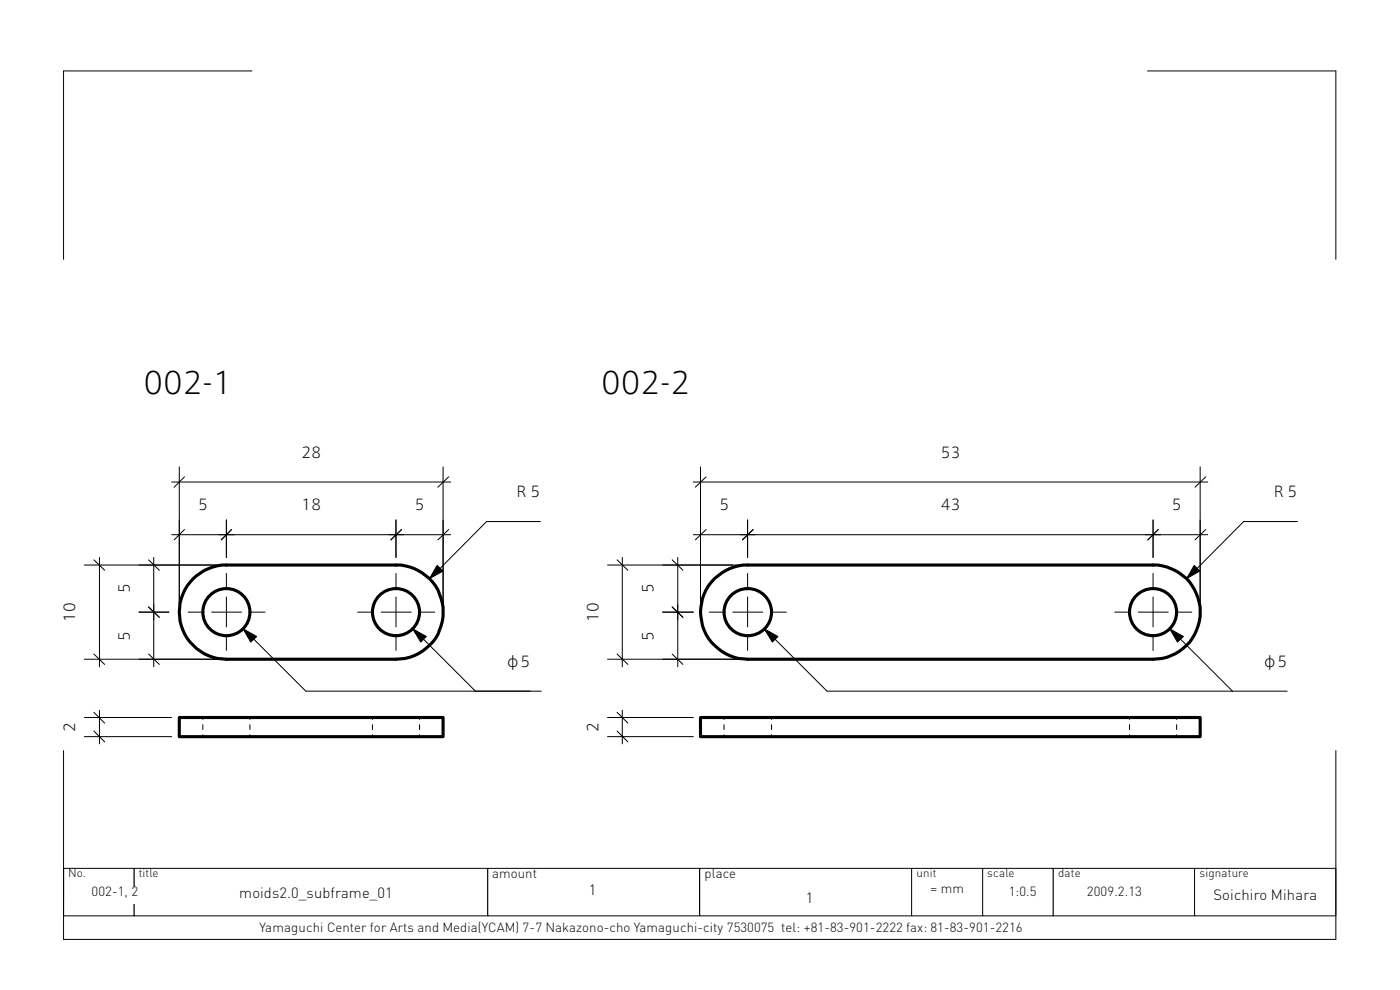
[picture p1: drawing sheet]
<svg xmlns="http://www.w3.org/2000/svg" width="297mm" height="210mm" viewBox="0 0 297 210" stroke-linecap="round" stroke-linejoin="round" font-family="sans-serif">
<path d="M13.5 184.2h15v10.1h-15z" fill="none" stroke="#000" stroke-width=".21"/>
<path d="M28.5 184.2h75v10.1h-75z" fill="#fff"/>
<path d="M28.5 184.2h75v10.1h-75z" fill="none" stroke="#000" stroke-width=".21"/>
<path d="M103.5 184.2h44.9v10.1h-44.9z" fill="#fff"/>
<path d="M103.5 184.2h44.9v10.1h-44.9z" fill="none" stroke="#000" stroke-width=".21"/>
<path d="M148.4 184.2h45v10.1h-45z" fill="#fff"/>
<path d="M148.4 184.2h45v10.1h-45z" fill="none" stroke="#000" stroke-width=".21"/>
<path d="M193.4 184.2h15.1v10.1h-15.1z" fill="#fff"/>
<path d="M193.4 184.2h15.1v10.1h-15.1z" fill="none" stroke="#000" stroke-width=".21"/>
<path d="M208.5 184.2h15v10.1h-15z" fill="#fff"/>
<path d="M208.5 184.2h15v10.1h-15z" fill="none" stroke="#000" stroke-width=".21"/>
<path d="M223.5 184.2h29.9v10.1h-29.9z" fill="#fff"/>
<path d="M223.5 184.2h29.9v10.1h-29.9z" fill="none" stroke="#000" stroke-width=".21"/>
<path d="M253.4 184.2h30v10.1h-30z" fill="#fff"/>
<path d="M53.4 15h-39.9v40M243.4 15h40v40M13.5 159.2v40.1h269.9v-40.1M253.4 184.2h30v10.1h-30z" fill="none" stroke="#000" stroke-width=".21"/>
<g fill="#fff">
<path d="M214 188.3h5.9v3.5h-5.9z"/>
<path d="M230.6 188.3h11.6v3.5h-11.6z"/>
<path d="M19.4 188.3h9.9v3.5h-9.9z"/>
<path d="M257.4 188.5h22v4h-22z"/>
<path d="M124.9 187.5h1.7v4h-1.7z"/>
<path d="M50.7 188.2h32.6v4h-32.6z"/>
<path d="M171 189.2h1.6v4h-1.6z"/>
<path d="M30.4 78h18.9v12.7h-18.9z"/>
<path d="M127.5 78h18.9v12.7h-18.9z"/>
</g>
<path d="M41 122.7a10.1 10.1 0 0 1 7-2.8h36a10 10 0 0 1 10 10 10 10 0 0 1-10 9.9h-36a10 10 0 0 1-9.2-6.2 10 10 0 0 1 2.2-10.9zM151.6 122.7a10.1 10.1 0 0 1 7-2.8h86a10 10 0 0 1 10 10 10 10 0 0 1-10 9.9h-86a10 10 0 0 1-9.2-6.2 10 10 0 0 1 2.2-10.9zM38 152.2h56v4.1h-56zM148.6 152.2h106v4.1h-106z" fill="none" stroke="#000" stroke-width=".66"/>
<g fill="none" stroke="#000" stroke-width=".66" stroke-linecap="butt">
<circle cx="48" cy="129.9" r="5"/>
<circle cx="84" cy="129.9" r="5"/>
<circle cx="158.7" cy="129.9" r="5"/>
<circle cx="244.6" cy="129.9" r="5"/>
</g>
<path d="M51.6 133.4l2.9 1.6-1.3 1.2zM52.7 134.4l12.2 12.2h49.9M87.6 133.4l2.8 1.6-1.1 1.2zM88.7 134.4l12.2 12.2M150.5 129.9h3.4M155.5 129.9h6.3M158.6 121.6v3.5M158.6 126.6v6.4M158.6 134.6v3.4M163.4 129.9h3.4" fill="none" stroke="#000" stroke-width=".21"/>
<path d="M51.6 133.4l2.9 1.6-1.3 1.2zM87.6 133.4l2.8 1.6-1.1 1.2z" fill="#000"/>
<path d="M107.2 138.7h5.3v6.4h-5.3z" fill="#fff"/>
<path d="M162.2 133.4l2.8 1.6-1.1 1.2zM248.2 133.4l2.9 1.6-1.3 1.2z" fill="#000"/>
<path d="M162.2 133.4l2.8 1.6-1.1 1.2zM163.3 134.4l12.2 12.2h97.6M248.2 133.4l2.9 1.6-1.3 1.2zM249.3 134.4l12.2 12.2" fill="none" stroke="#000" stroke-width=".21"/>
<path d="M267.8 138.7h5.3v6.4h-5.3z" fill="#fff"/>
<path d="M92.7 120l1.3 1.1-2.9 1.6z" fill="#000"/>
<path d="M92.7 120l1.3 1.1-2.9 1.6zM114.7 110.6h-11.5l-11 11.1" fill="none" stroke="#000" stroke-width=".21"/>
<path d="M109.6 102.7h5.1v6.3h-5.1z" fill="#fff"/>
<path d="M253.3 120l1.2 1.1-2.8 1.6z" fill="#000"/>
<path d="M253.3 120l1.2 1.1-2.8 1.6zM275.3 110.6h-11.5l-11 11.1" fill="none" stroke="#000" stroke-width=".21"/>
<path d="M270.2 102.7h5.1v6.3h-5.1z" fill="#fff"/>
<path d="M17.9 152.2h18.5M17.9 156.3h18.5M19.9 151.1l2.3 2.3M19.9 155.1l2.3 2.3M21.1 150.7v7.1" fill="none" stroke="#000" stroke-width=".21"/>
<path d="M13.1 153.2h6.4v2.1h-6.4z" fill="#fff"/>
<path d="M140.6 119.9h16.5M142.6 118.8l2.3 2.2M143.8 118.3v13.2M140.6 129.9h6.5M142.6 128.8l2.3 2.2" fill="none" stroke="#000" stroke-width=".21"/>
<path d="M135.8 123.8h6.4v2.1h-6.4z" fill="#fff"/>
<path d="M140.6 129.9h6.5M140.6 139.8h16.5M142.6 128.8l2.3 2.2M142.6 138.7l2.3 2.2M143.8 128.2v13.3" fill="none" stroke="#000" stroke-width=".21"/>
<path d="M135.8 133.8h6.4v2.1h-6.4z" fill="#fff"/>
<path d="M128.9 119.9h26.6M130.9 118.8l2.3 2.2M132 118.3v23.2M128.9 139.8h28.2M130.9 138.7l2.3 2.2" fill="none" stroke="#000" stroke-width=".21"/>
<path d="M124.1 127.7h6.4v4.3h-6.4z" fill="#fff"/>
<path d="M29.5 119.9h16.3M31.5 118.8l2.3 2.2M32.6 118.3v13.2M29.5 129.9h6.3M31.5 128.8l2.3 2.2" fill="none" stroke="#000" stroke-width=".21"/>
<path d="M24.7 123.8h6.4v2.1h-6.4z" fill="#fff"/>
<path d="M29.5 129.9h6.3M29.5 139.8h16.3M31.5 128.8l2.3 2.2M31.5 138.7l2.3 2.2M32.6 128.2v13.3" fill="none" stroke="#000" stroke-width=".21"/>
<path d="M24.7 133.8h6.4v2.1h-6.4z" fill="#fff"/>
<path d="M17.9 119.9h28.5M19.9 118.8l2.3 2.2M21.1 118.3v23.2M17.9 139.8h28.5M19.9 138.7l2.3 2.2" fill="none" stroke="#000" stroke-width=".21"/>
<path d="M13.1 127.7h6.4v4.3h-6.4z" fill="#fff"/>
<path d="M36.4 113.4h13.2M38 110.3v17.9M39.1 112.3l-2.2 2.2M48 110.3v8M49.1 112.3l-2.2 2.2" fill="none" stroke="#000" stroke-width=".21"/>
<path d="M42 105.5h2v6.3h-2z" fill="#fff"/>
<path d="M46.4 113.4h39.2M48 110.3v8M49.1 112.3l-2.2 2.2M84 110.3v8M85.2 112.3l-2.3 2.2" fill="none" stroke="#000" stroke-width=".21"/>
<path d="M63.9 105.5h4.2v6.3h-4.2z" fill="#fff"/>
<path d="M82.5 113.4h13.1M84 110.3v8M85.2 112.3l-2.3 2.2M94 110.3v17.9M95.2 112.3l-2.3 2.2" fill="none" stroke="#000" stroke-width=".21"/>
<path d="M88 105.5h2.1v6.3h-2.1z" fill="#fff"/>
<path d="M147.1 113.4h13.1M148.6 110.3v17.9M149.8 112.3l-2.3 2.2M158.6 110.3v8M159.8 112.3l-2.3 2.2" fill="none" stroke="#000" stroke-width=".21"/>
<path d="M152.6 105.5h2.1v6.3h-2.1z" fill="#fff"/>
<path d="M157.1 113.4h89.1M158.6 110.3v8M159.8 112.3l-2.3 2.2M244.6 110.3v8M245.7 112.3l-2.2 2.2" fill="none" stroke="#000" stroke-width=".21"/>
<path d="M199.6 105.5h4.1v6.3h-4.1z" fill="#fff"/>
<path d="M243 113.4h13.2M244.6 110.3v8M245.7 112.3l-2.2 2.2M254.6 110.3v17.9M255.8 112.3l-2.3 2.2" fill="none" stroke="#000" stroke-width=".21"/>
<path d="M248.6 105.5h2.1v6.3h-2.1z" fill="#fff"/>
<path d="M148.6 99v29.2M254.6 99v29.2M147.1 102.3h109.1M149.8 101.2l-2.3 2.2M255.8 101.2l-2.3 2.2" fill="none" stroke="#000" stroke-width=".21"/>
<path d="M199.6 94.3h4.1v6.3h-4.1z" fill="#fff"/>
<path d="M38 99v29.2M94 99v29.2M36.4 102.3h59.2M39.1 101.2l-2.2 2.2M95.2 101.2l-2.3 2.2" fill="none" stroke="#000" stroke-width=".21"/>
<path d="M63.9 94.3h4.2v6.3h-4.2z" fill="#fff"/>
<path d="M128.9 152.2h18.2M128.9 156.3h18.2M130.9 151.1l2.3 2.3M130.9 155.1l2.3 2.3M132 150.7v7.1" fill="none" stroke="#000" stroke-width=".21"/>
<path d="M124.1 153.2h6.4v2.1h-6.4z" fill="#fff"/>
<g fill="none" stroke="#000" stroke-width=".21">
<path d="M39.9 129.9h3.4M44.9 129.9h6.3M48 121.6v3.5M48 126.6v6.4M48 134.6v3.4M52.8 129.9h3.4M75.9 129.9h3.4M80.9 129.9h6.3M84 121.6v3.5M84 126.6v6.4M84 134.6v3.4M88.8 129.9h3.4"/>
<path d="M236.5 129.9h3.4M241.5 129.9h6.3M244.6 121.6v3.5M244.6 126.6v6.4M244.6 134.6v3.4M249.4 129.9h3.4M43 152.2v.4M43 153.7v1M43 155.9v.4M53 152.2v.4M53 153.7v1M53 155.9v.4"/>
<path d="M79 152.2v.4M79 153.7v1M79 155.9v.4M89 152.2v.4M89 153.7v1M89 155.9v.4M153.6 152.2v.4M153.6 153.7v1M153.6 155.9v.4M163.7 152.2v.4M163.7 153.7v1M163.7 155.9v.4"/>
<path d="M239.6 152.2v.4M239.6 153.7v1M239.6 155.9v.4M249.6 152.2v.4M249.6 153.7v1M249.6 155.9v.4"/>
</g>
<g font-size="6.3">
<text x="30.4" y="83.7">002-1</text>
<text x="127.6" y="83.7">002-2</text>
</g>
<g font-size="3.1">
<text x="64" y="97.1">28</text>
<text x="199.6" y="97.1">53</text>
<text x="109.6" y="105.5">R 5</text>
<text x="270.2" y="105.5">R 5</text>
<text x="42" y="108.3">5</text>
<text x="64" y="108.3">18</text>
<text x="88" y="108.3">5</text>
<text x="152.6" y="108.3">5</text>
<text x="199.6" y="108.3">43</text>
<text x="248.6" y="108.3">5</text>
<text x="27.6" y="125.9" transform="rotate(-90 27.6 125.9)">5</text>
<text x="138.6" y="125.9" transform="rotate(-90 138.6 125.9)">5</text>
<text x="16" y="132" transform="rotate(-90 16 132)">10</text>
<text x="127" y="132" transform="rotate(-90 127 132)">10</text>
<text x="27.6" y="135.9" transform="rotate(-90 27.6 135.9)">5</text>
<text x="138.6" y="135.9" transform="rotate(-90 138.6 135.9)">5</text>
<text x="107.2" y="141.6">φ5</text>
<text x="267.8" y="141.6">φ5</text>
<text x="16" y="155.3" transform="rotate(-90 16 155.3)">2</text>
<text x="127" y="155.3" transform="rotate(-90 127 155.3)">2</text>
<text x="50.8" y="190.5">moids2.0_subframe_01</text>
<text x="124.9" y="189.8">1</text>
<text x="171" y="191.5">1</text>
<text x="257.4" y="190.8">Soichiro Mihara</text>
</g>
<g font-size="2.8">
<text x="19.4" y="190.1">002-1, 2</text>
<text x="104.4" y="186.3">amount</text>
<text x="149.5" y="186.3">place</text>
<text x="197.4" y="189.5">= mm</text>
<text x="214" y="190.1">1:0.5</text>
<text x="230.6" y="190.1">2009.2.13</text>
<text x="55.1" y="197.6">Yamaguchi Center for Arts and Media(YCAM) 7-7 Nakazono-cho Yamaguchi-city 7530075 tel: +81-83-901-2222 fax: 81-83-901-2216</text>
</g>
<g font-size="2.5">
<text x="14.4" y="186">No.</text>
<text x="29.4" y="186">title</text>
<text x="194.4" y="186">unit</text>
<text x="209.4" y="186">scale</text>
<text x="224.5" y="186">date</text>
<text x="254.5" y="186">signature</text>
</g>
</svg>
